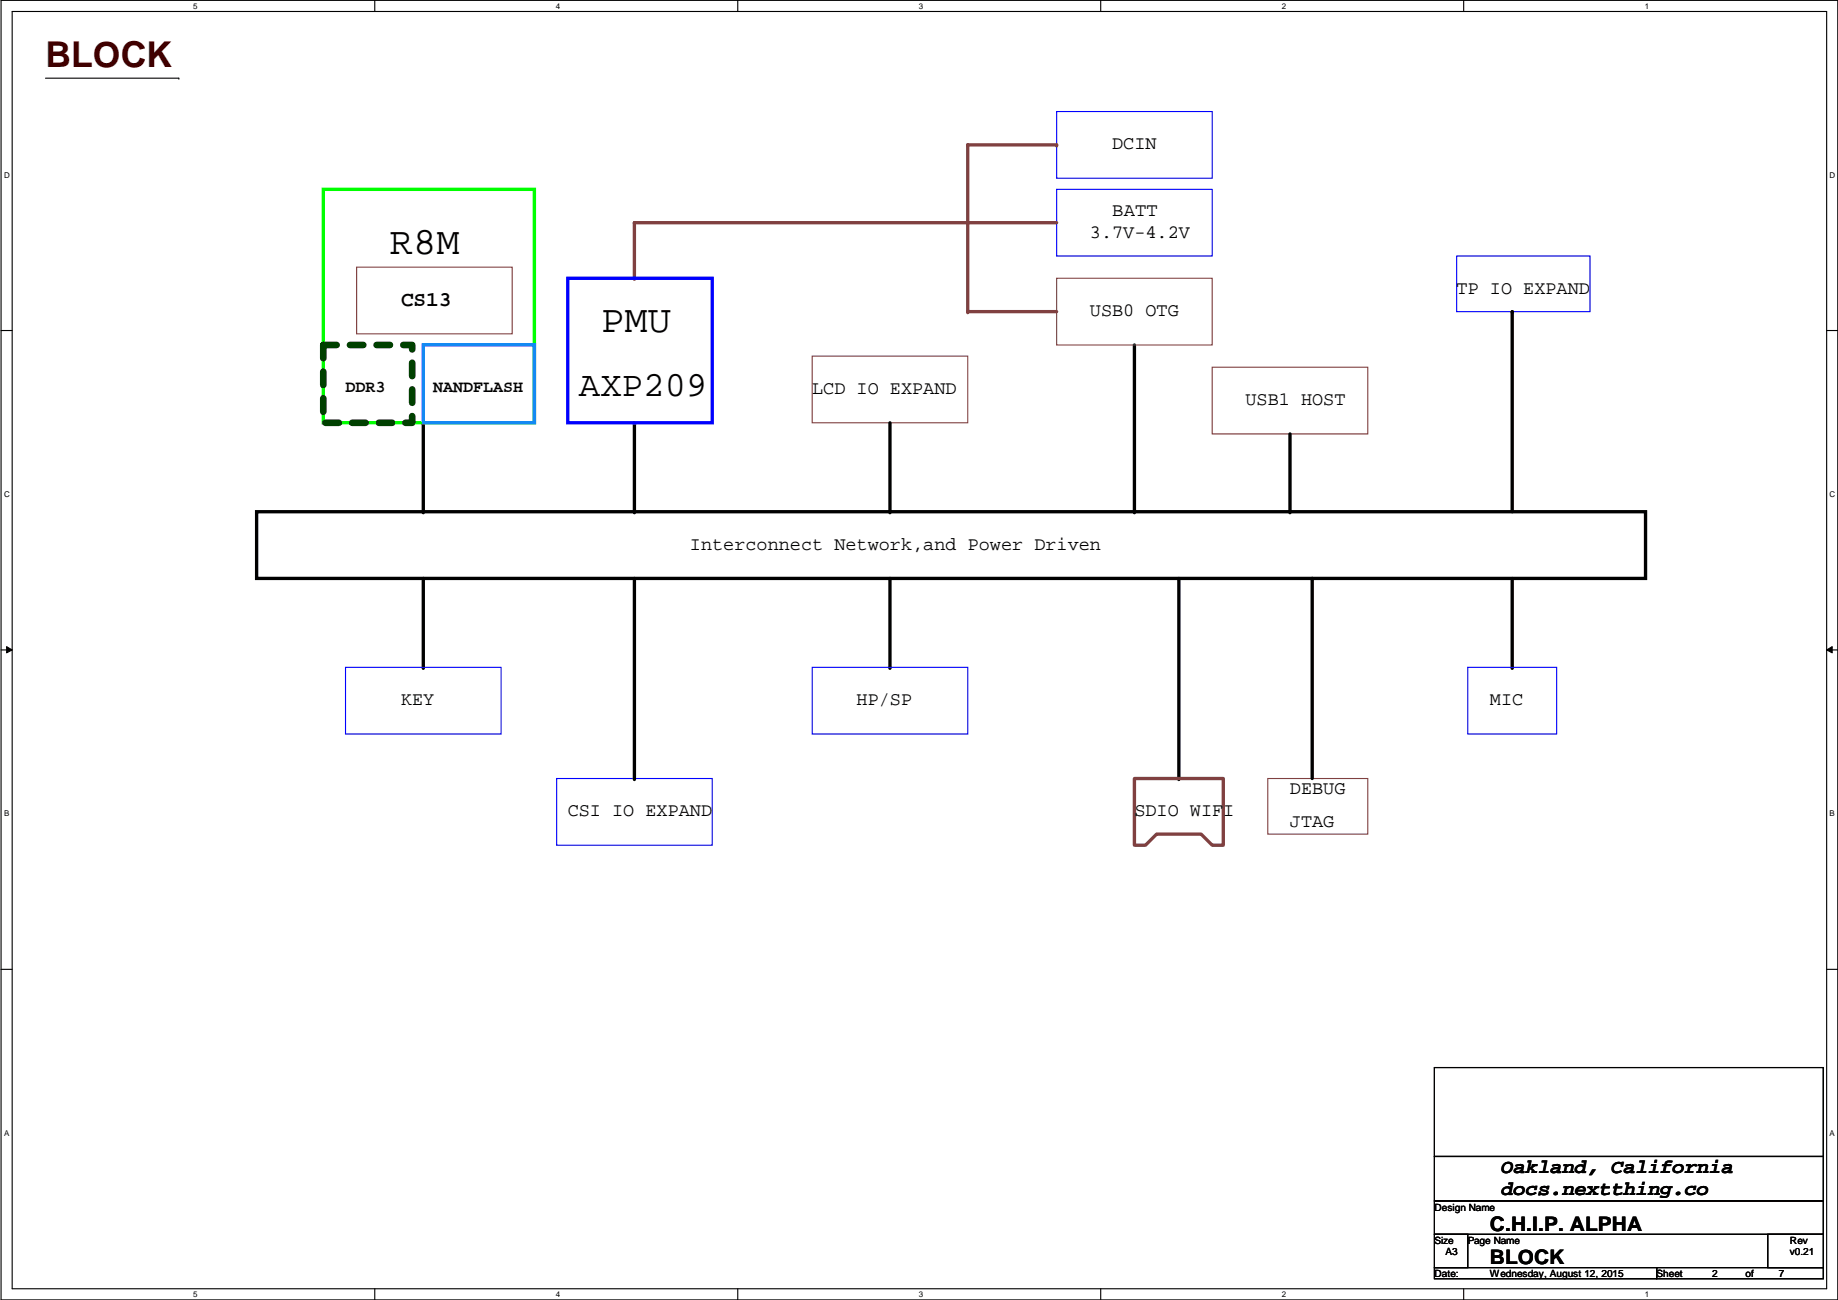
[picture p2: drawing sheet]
<svg xmlns="http://www.w3.org/2000/svg" width="420mm" height="297mm" viewBox="0 0 420 297" stroke-linecap="round" stroke-linejoin="round" font-family="sans-serif">
<path d="M.2 .1h419.9v296.9h-419.9zM2.8 2.6h414.8v291.9h-414.8z" fill="none" stroke="#000" stroke-width=".25"/>
<g fill="#fff">
<path d="M44.2 .3h1v2.1h-1z"/>
<path d="M44.2 294.7h1v2.1h-1z"/>
</g>
<path d="M85.7 .1v2.5M85.7 294.5v2.5" fill="none" stroke="#000" stroke-width=".25"/>
<g fill="#fff">
<path d="M127.1 .3h1v2.1h-1z"/>
<path d="M127.1 294.7h1v2.1h-1z"/>
</g>
<path d="M168.6 .1v2.5M168.6 294.5v2.5" fill="none" stroke="#000" stroke-width=".25"/>
<g fill="#fff">
<path d="M210 .3h1.1v2.1h-1.1z"/>
<path d="M210 294.7h1.1v2.1h-1.1z"/>
</g>
<path d="M251.6 .1v2.5M251.6 294.5v2.5" fill="none" stroke="#000" stroke-width=".25"/>
<g fill="#fff">
<path d="M293 .3h1v2.1h-1z"/>
<path d="M293 294.7h1v2.1h-1z"/>
</g>
<path d="M334.6 .1v2.5M334.6 294.5v2.5" fill="none" stroke="#000" stroke-width=".25"/>
<g fill="#fff">
<path d="M376 .3h1v2.1h-1z"/>
<path d="M376 294.7h1v2.1h-1z"/>
<path d="M.9 39h1.3v2.1h-1.3z"/>
<path d="M418.2 39h1.3v2.1h-1.3z"/>
<path d="M.9 111.9h1.3v2.1h-1.3z"/>
<path d="M418.2 111.9h1.3v2.1h-1.3z"/>
</g>
<path d="M.2 75.5h2.6M417.6 75.5h2.5" fill="none" stroke="#000" stroke-width=".25"/>
<g fill="#fff">
<path d="M.9 184.9h1.2v2h-1.2z"/>
<path d="M418.2 184.9h1.2v2h-1.2z"/>
</g>
<path d="M.2 148.5h2.6M417.6 148.5h2.5" fill="none" stroke="#000" stroke-width=".25"/>
<path d="M1.5 147.7l1.3 .8-1.3 .7zM417.6 148.5l1.2-.8v1.5z" fill="#000"/>
<path d="M1.5 147.7l1.3 .8-1.3 .7zM417.6 148.5l1.2-.8v1.5z" fill="none" stroke="#000" stroke-width=".23"/>
<g fill="#fff">
<path d="M.9 257.9h1.1v2h-1.1z"/>
<path d="M418.2 257.9h1.1v2h-1.1z"/>
</g>
<path d="M.2 221.5h2.6M417.6 221.5h2.5" fill="none" stroke="#000" stroke-width=".25"/>
<path d="M185.7 81.4h35.5v15.2h-35.5z" fill="none" stroke="#804040" stroke-width=".25"/>
<path d="M259.3 78.8v38.1M96.8 96.6v20.3M145 96.6v20.3M203.4 96.6v20.3M58.7 116.9h317.5v15.3h-317.5zM96.8 132.2v20.3M203.4 132.2v20.3M269.5 132.2v45.7M345.7 132.2v20.3" fill="none" stroke="#000" stroke-width=".76"/>
<g fill="#000">
<circle cx="96.8" cy="116.9" r=".38"/>
<circle cx="145" cy="116.9" r=".38"/>
<circle cx="203.4" cy="116.9" r=".38"/>
<circle cx="259.3" cy="116.9" r=".38"/>
<circle cx="96.8" cy="152.5" r=".38"/>
<circle cx="203.4" cy="152.5" r=".38"/>
<circle cx="345.7" cy="152.5" r=".38"/>
<circle cx="269.5" cy="177.9" r=".38"/>
</g>
<path d="M241.5 25.5h35.6v15.2h-35.6zM241.5 43.3h35.6v15.2h-35.6z" fill="none" stroke="#00f" stroke-width=".25"/>
<path d="M221.2 71.2h20.3" fill="none" stroke="#804040" stroke-width=".76"/>
<circle cx="221.2" cy="71.2" r=".38" fill="#804040"/>
<path d="M221.2 33.1v38.1" fill="none" stroke="#804040" stroke-width=".76"/>
<circle cx="221.2" cy="33.1" r=".38" fill="#804040"/>
<path d="M221.2 33.1h20.3" fill="none" stroke="#804040" stroke-width=".76"/>
<circle cx="241.5" cy="33.1" r=".38" fill="#804040"/>
<path d="M221.2 50.9h20.3" fill="none" stroke="#804040" stroke-width=".76"/>
<circle cx="221.2" cy="50.9" r=".38" fill="#804040"/>
<path d="M145 50.9h76.2" fill="none" stroke="#804040" stroke-width=".76"/>
<circle cx="145" cy="50.9" r=".38" fill="#804040"/>
<path d="M145 50.9v12.7" fill="none" stroke="#804040" stroke-width=".76"/>
<circle cx="145" cy="63.6" r=".38" fill="#804040"/>
<path d="M81.5 61h35.6v15.3h-35.6zM241.5 63.6h35.6v15.2h-35.6zM277.1 83.9h35.6v15.2h-35.6zM289.8 177.9h22.9v12.7h-22.9z" fill="none" stroke="#804040" stroke-width=".25"/>
<path d="M345.7 71.2v45.7M294.9 99.1v17.8M145 132.2v45.7M300 132.2v45.7" fill="none" stroke="#000" stroke-width=".76"/>
<g fill="#000">
<circle cx="345.7" cy="71.2" r=".38"/>
<circle cx="294.9" cy="116.9" r=".38"/>
<circle cx="300" cy="132.2" r=".38"/>
<circle cx="145" cy="177.9" r=".38"/>
</g>
<path d="M129.8 63.6h33v33h-33z" fill="none" stroke="#00f" stroke-width=".76"/>
<path d="M333 58.5h30.5v12.7h-30.5zM79 152.5h35.5v15.2h-35.5zM185.7 152.5h35.5v15.2h-35.5zM335.5 152.5h20.3v15.2h-20.3zM127.2 177.9h35.6v15.2h-35.6z" fill="none" stroke="#00f" stroke-width=".25"/>
<path d="M259.3 177.9h20.3v15.2h-2.5l-2.5-2.5h-10.2l-2.5 2.5h-2.6z" fill="none" stroke="#804040" stroke-width=".76"/>
<path d="M73.9 43.3h48.3v53.3h-48.3z" fill="none" stroke="#0f0" stroke-width=".76"/>
<path d="M10.4 17.9h30.5M40.9 17.9h.1M327.9 243.9h88.9v20.3h-88.9zM327.9 274.4h88.9v7.6h-88.9zM327.9 264.2h88.9v10.2h-88.9zM327.9 282h7.6v7.6h-7.6zM327.9 289.6h50.8v2.6h-50.8zM378.7 289.6h38.1v2.6h-38.1zM404.1 282h12.7v7.6h-12.7z" fill="none" stroke="#000" stroke-width=".25"/>
<path d="M73.9 78.8h20.3v17.8h-20.3z" fill="none" stroke="#004000" stroke-width="1.5" stroke-dasharray="3 3"/>
<path d="M96.8 78.8h25.4v17.8h-25.4z" fill="none" stroke="#0080ff" stroke-width=".76"/>
<g font-size="8.9">
<text x="89.1" y="58">R8M</text>
<text x="137.4" y="75.8">PMU</text>
</g>
<text font-size="8.1" fill="#400000" x="10.4" y="15.2">BLOCK</text>
<text font-size="8.1" x="132.3" y="90.4">AXP209</text>
<text font-size="4.8" x="91.7" y="70">CS13</text>
<g font-size="4.6">
<text x="343.1" y="268.1">Oakland, California</text>
<text x="343.1" y="273.1">docs.nextthing.co</text>
<text x="340.6" y="281.2">C.H.I.P. ALPHA</text>
<text x="340.6" y="288.8">BLOCK</text>
</g>
<g font-size="4.3">
<text x="254.2" y="34.1">DCIN</text>
<text x="254.2" y="49.4">BATT</text>
<text x="249.2" y="54.4">3.7V-4.2V</text>
<text x="333" y="67.1">TP IO EXPAND</text>
<text x="249.2" y="72.2">USB0 OTG</text>
<text x="185.7" y="90">LCD IO EXPAND</text>
<text x="284.7" y="92.5">USB1 HOST</text>
<text x="157.7" y="125.6">Interconnect Network,and Power Driven</text>
<text x="91.7" y="161.1">KEY</text>
<text x="195.8" y="161.1">HP/SP</text>
<text x="340.6" y="161.1">MIC</text>
<text x="294.9" y="181.4">DEBUG</text>
<text x="129.8" y="186.5">CSI IO EXPAND</text>
<text x="259.3" y="186.5">SDIO WIFI</text>
<text x="294.9" y="189.1">JTAG</text>
</g>
<g font-size="3.8">
<text x="79" y="89.7">DDR3</text>
<text x="99" y="89.7">NANDFLASH</text>
</g>
<g font-size="2.3">
<text x="327.9" y="276.6">Design Name</text>
<text x="327.9" y="284.2">Size</text>
<text x="330.4" y="286.8">A3</text>
<text x="335.5" y="284.2">Page Name</text>
<text x="409.2" y="284.2">Rev</text>
<text x="409.2" y="286.8">v0.21</text>
<text x="327.9" y="291.8">Date:</text>
<text x="340.6" y="291.8">Wednesday, August 12, 2015</text>
<text x="378.7" y="291.8">Sheet</text>
<text x="391.4" y="291.8">2</text>
<text x="399" y="291.8">of</text>
<text x="406.6" y="291.8">7</text>
</g>
<g font-size="1.8">
<text x="44.2" y="1.9">5</text>
<text x="127.1" y="1.9">4</text>
<text x="210" y="1.9">3</text>
<text x="293" y="1.9">2</text>
<text x="376" y="1.9">1</text>
<text x=".9" y="40.6">D</text>
<text x="418.2" y="40.6">D</text>
<text x=".9" y="113.5">C</text>
<text x="418.2" y="113.5">C</text>
<text x=".9" y="186.5">B</text>
<text x="418.2" y="186.5">B</text>
<text x=".9" y="259.5">A</text>
<text x="418.2" y="259.5">A</text>
<text x="44.2" y="296.3">5</text>
<text x="127.1" y="296.3">4</text>
<text x="210" y="296.3">3</text>
<text x="293" y="296.3">2</text>
<text x="376" y="296.3">1</text>
</g>
</svg>
